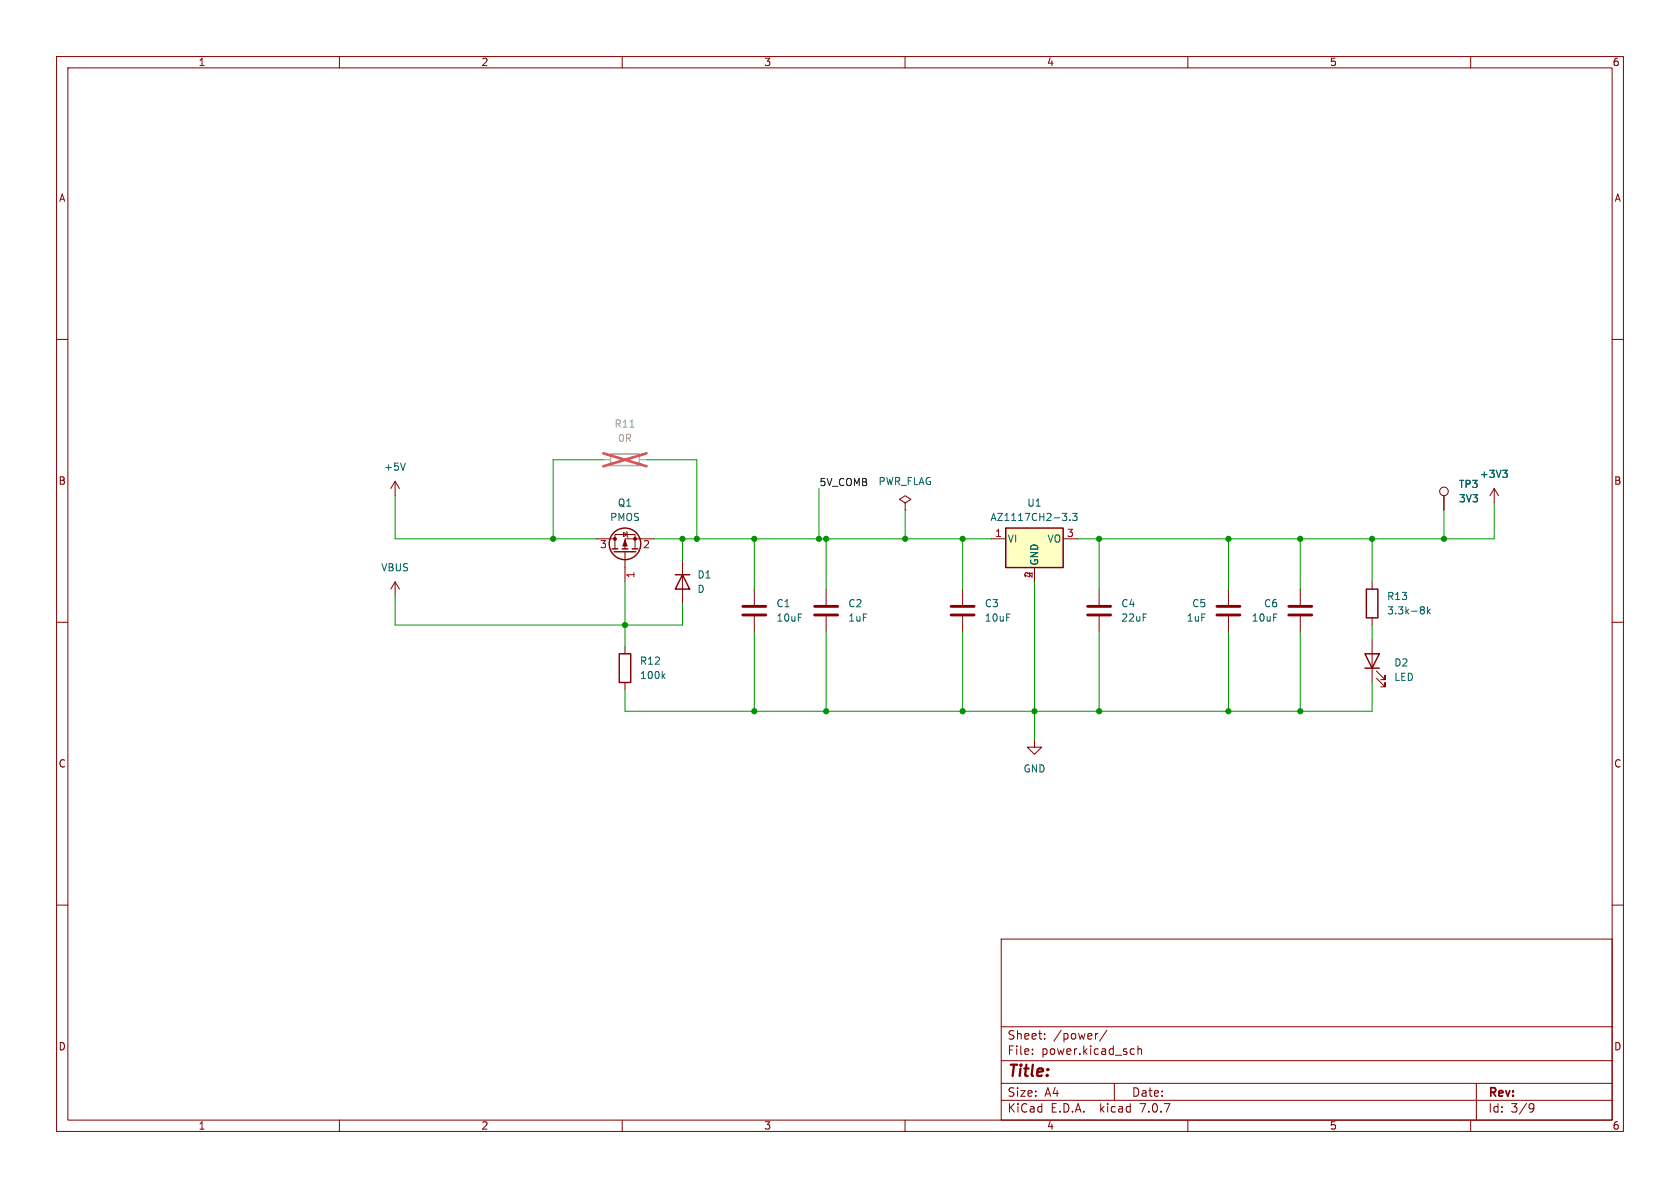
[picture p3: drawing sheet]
<svg xmlns="http://www.w3.org/2000/svg" width="297mm" height="210mm" viewBox="0 0 297 210" stroke-linecap="round" stroke-linejoin="round" font-family="sans-serif">
<g fill="none" stroke="#840000" stroke-width=".18">
<path d="M10 10h277v190h-277zM12 12h273v186h-273zM60 10v2M110 10v2M160 10v2M210 10v2M260 10v2M10 60h2M285 60h2M69.8 85.1v2.5M69.8 85.1l-.7 1.3M69.8 85.1l.8 1.3"/>
<path d="M105.4 95.3h3.3M108.7 97v-2.5h3.6v2.5M110.2 94.1l.7 .4-.7 .4zM110.5 97.5v5.4M110.7 94l.2 .1v.8l.1 .1M115.6 95.3h-5.1v1.7M120.6 99.1v7.6M160 88.9l1-.6-1-.7-1 .7 1 .6v1.3M160 90.2h.1M175.3 95.3h2.5M188 95.3h2.5M255.3 87.6v2.6"/>
<path d="M264.2 86.4l-.8 1.2M264.2 86.4v2.5M264.2 86.4l.7 1.2M10 110h2M69.8 102.9l-.7 1.2M69.8 102.9v2.5M69.8 102.9l.8 1.2M110.5 114.3v1.3M133.3 104.1v2.8M133.3 109v2.8M146 104.1v2.8M146 109v2.8"/>
<path d="M170.2 104.1v2.8M170.2 109v2.8M182.9 100.3v2.6M194.3 104.1v2.8M194.3 109v2.8M217.2 104.1v2.8M217.2 109v2.8M229.9 104.1v2.8M229.9 109v2.8M242.6 102.9v1.2M242.6 109.2v1.3M242.6 113v7.7"/>
<path d="M243.3 119.9l1.6 1.5v-.7v.7h-.8M243.3 118.6l1.6 1.5v-.7v.7h-.8M285 110h2M110.5 120.7v1.2M182.9 130.8v1.3h1.2l-1.2 1.3-1.3-1.3h1.3M10 160h2M285 160h2M177 166h108v32h-108zM60 198v2M110 198v2M160 198v2M177 194.5h108"/>
<path d="M177 191.5h108M177 187.5h108M177 181.5h108M182.5 186.3v.1M182.5 185.5v.1M184.7 183.6v.1M184.7 182.8v.1M194.1 182.7l-.3 .1M195.7 182.1l-1.3 2M197 191.5v3M200.1 185.4l.4 .1M200.5 186.3l-.4 .1"/>
<path d="M201.2 185.5l.2-.1 .3 .1 .1 .9M201.2 184.9v1.5M210 198v2M260 198v2M261 191.5v6.5M270.6 195.1l.5 .1a.99 .99 0 0 1-.4 1.4h-.2M271.2 195.7l-.3 .3h-.3"/>
<circle cx="255.3" cy="86.9" r=".76"/>
</g>
<path d="M107.9 80.3h5.1v2h-5.1z" fill="none" stroke="#a1a1a1" stroke-width=".25"/>
<path d="M106.7 81.3h1.2M113 81.3h1.3" fill="none" stroke="#a1a1a1" stroke-width=".18"/>
<path d="M111.4 75.5h.7" fill="none" stroke="#989898" stroke-width=".18"/>
<path d="M106.7 80.1l7.6 2.3M114.3 80.1l-7.6 2.3" fill="none" stroke="#eb3a3d" stroke-width=".46"/>
<g fill="none" stroke="#840000" stroke-width=".25">
<path d="M108.2 97h1M108.6 97.5h3.8M110 97h1M111.8 97h1M177.8 93.3h10.2v7h-10.2zM109.5 115.6h2v5.1h-2zM119.4 101.6h2.5M120.6 101.6l1.3 2.5h-2.5zM241.3 115.6h2.5l-1.2 2.5zM241.3 118.1h2.5M241.6 104.1h2v5.1h-2z"/>
<circle cx="110.5" cy="96.1" r="2.79"/>
</g>
<g fill="none" stroke="#006464" stroke-width=".18">
<path d="M71.7 81.9l-.5 1.2M187.8 90.7h.8l-.4 .5 .3 .2 .1 .4-.2 .2h-.4M189.1 91.9v.1M189.6 90.7h.8l-.4 .5 .3 .2v.5l-.1 .1-.6-.1M265.7 83.1h.8l-.5 .5M266.2 83.6l.3 .3v.3l-.3 .2M117.2 119.5l.4 .5M117.6 119.1l-.5 .5M251.3 107.3h.3l.2 .2-.2 .3M251.3 107.8h.3M251.6 107.8l.2 .2v.3l-.1 .2h-.4M252.4 107.3v1.2"/>
<path d="M252.5 108l.3 .5M252.8 107.7l-.4 .5"/>
</g>
<g fill="#840000" stroke="#840000" stroke-width=".18">
<path d="M110.5 95.5l.4 1h-.8z"/>
<circle cx="112.3" cy="95.2" r=".25"/>
<circle cx="108.7" cy="95.2" r=".25"/>
</g>
<path d="M131.3 108.7h4.1M131.3 107.2h4.1M144 108.7h4.1M144 107.2h4.1M168.1 108.7h4.1M168.1 107.2h4.1M192.3 108.7h4M192.3 107.2h4M215.1 108.7h4.1M215.1 107.2h4.1M227.8 108.7h4.1M227.8 107.2h4.1" fill="none" stroke="#840000" stroke-width=".51"/>
<path d="M177.8 93.3h10.2v7h-10.2z" fill="#ffffc2" stroke="#ffffc2" stroke-width=".18"/>
<g fill="none" stroke="#009600" stroke-width=".18">
<path d="M69.8 87.6v7.7h35.6M106.7 81.3h-8.9v14M114.3 81.3h8.9v14M115.6 95.3h59.7M120.6 95.3v3.8M133.3 95.3v8.8M144.8 86.4v8.9M146 95.3v8.8M160 90.2v5.1M170.2 95.3v8.8M194.3 95.3v8.8M217.2 95.3v8.8"/>
<path d="M229.9 95.3v8.8M242.6 95.3v7.6M255.3 90.2v5.1M264.2 88.9v6.4h-73.7M69.8 105.4v5.1h50.8v-3.8M110.5 102.9v11.4M133.3 111.8v13.9M146 111.8v13.9M170.2 111.8v13.9M182.9 102.9v27.9M194.3 111.8v13.9M217.2 111.8v13.9"/>
<path d="M229.9 111.8v13.9M242.6 110.5v2.5M242.6 120.7v5h-132.1v-3.8"/>
</g>
<g fill="#009600" stroke="#009600" stroke-width=".18">
<circle cx="170.2" cy="125.7" r=".46"/>
<circle cx="146" cy="125.7" r=".46"/>
<circle cx="133.3" cy="95.3" r=".46"/>
<circle cx="144.8" cy="95.3" r=".46"/>
<circle cx="146" cy="95.3" r=".46"/>
<circle cx="170.2" cy="95.3" r=".46"/>
<circle cx="160" cy="95.3" r=".46"/>
<circle cx="182.9" cy="125.7" r=".46"/>
<circle cx="194.3" cy="95.3" r=".46"/>
<circle cx="229.9" cy="95.3" r=".46"/>
<circle cx="217.2" cy="95.3" r=".46"/>
<circle cx="229.9" cy="125.7" r=".46"/>
<circle cx="217.2" cy="125.7" r=".46"/>
<circle cx="255.3" cy="95.3" r=".46"/>
<circle cx="242.6" cy="95.3" r=".46"/>
<circle cx="194.3" cy="125.7" r=".46"/>
<circle cx="123.2" cy="95.3" r=".46"/>
<circle cx="120.6" cy="95.3" r=".46"/>
<circle cx="110.5" cy="110.5" r=".46"/>
<circle cx="133.3" cy="125.7" r=".46"/>
<circle cx="97.8" cy="95.3" r=".46"/>
</g>
<text font-size="2.8" fill="#840000" x="178" y="190.9">Title:</text>
<g font-size="2.1" fill="#840000">
<text x="178" y="184">Sheet:</text>
<text x="186.2" y="184">/power/</text>
<text x="178" y="186.7">File:</text>
<text x="184.1" y="186.7">power.kicad_sch</text>
<text x="178" y="196.9">KiCad</text>
<text x="178" y="194.1">Size:</text>
<text x="184.7" y="194.1">A4</text>
<text x="185.7" y="196.9">E.D.A.</text>
<text x="194.6" y="196.9">kicad</text>
<text x="200" y="194.1">Date:</text>
<text x="201.8" y="196.9">7.0.7</text>
<text x="263" y="194.3">Rev:</text>
<text x="263" y="196.9">Id:</text>
<text x="267.1" y="196.9">3/9</text>
</g>
<g font-size="1.8" fill="#840000">
<text x="35" y="11.9">1</text>
<text x="85" y="11.9">2</text>
<text x="135" y="11.9">3</text>
<text x="185" y="11.9">4</text>
<text x="235" y="11.9">5</text>
<text x="285" y="11.9">6</text>
<text x="10.3" y="35.9">A</text>
<text x="285.3" y="35.9">A</text>
<text x="10.3" y="85.9">B</text>
<text x="285.3" y="85.9">B</text>
<text x="10.3" y="135.9">C</text>
<text x="285.3" y="135.9">C</text>
<text x="10.3" y="185.9">D</text>
<text x="285.3" y="185.9">D</text>
<text x="35" y="199.9">1</text>
<text x="85" y="199.9">2</text>
<text x="135" y="199.9">3</text>
<text x="185" y="199.9">4</text>
<text x="235" y="199.9">5</text>
<text x="285" y="199.9">6</text>
</g>
<g font-size="1.8" fill="#989898">
<text x="108.5" y="75.8">R11</text>
<text x="109.1" y="78.3">0R</text>
</g>
<g font-size="1.8" fill="#006464">
<text x="67.8" y="83.4">+5V</text>
<text x="109.1" y="89.8">Q1</text>
<text x="155.2" y="86">PWR_FLAG</text>
<text x="181.5" y="89.8">U1</text>
<text x="257.8" y="86.5">TP3</text>
<text x="257.8" y="89">3V3</text>
<text x="261.5" y="84.7">+3V3</text>
<text x="107.8" y="92.3">PMOS</text>
<text x="175" y="92.3">AZ1117CH2-3.3</text>
<text x="67.3" y="101.2">VBUS</text>
<text x="178.1" y="96.1">VI</text>
<text x="183.7" y="100.1" transform="rotate(-90 183.7 100.1)">GND</text>
<text x="185.1" y="96.1">VO</text>
<text x="123.2" y="102.5">D1</text>
<text x="123.2" y="105">D</text>
<text x="137.2" y="107.5">C1</text>
<text x="149.9" y="107.5">C2</text>
<text x="174" y="107.5">C3</text>
<text x="198.1" y="107.5">C4</text>
<text x="210.7" y="107.5">C5</text>
<text x="223.4" y="107.5">C6</text>
<text x="245.1" y="106.3">R13</text>
<text x="137.2" y="110.1">10uF</text>
<text x="149.9" y="110.1">1uF</text>
<text x="174" y="110.1">10uF</text>
<text x="198.1" y="110.1">22uF</text>
<text x="209.7" y="110.1">1uF</text>
<text x="221.2" y="110.1">10uF</text>
<text x="245.1" y="108.8">3.3k-8k</text>
<text x="113" y="117.7">R12</text>
<text x="246.4" y="118">D2</text>
<text x="113" y="120.2">100k</text>
<text x="246.4" y="120.6">LED</text>
<text x="180.8" y="136.8">GND</text>
</g>
<text font-size="1.8" fill="#0f0f0f" x="144.8" y="86">5V_COMB</text>
<g font-size="1.8" fill="#a90000">
<text x="175.8" y="95">1</text>
<text x="188.5" y="95">3</text>
<text x="106" y="97.2">3</text>
<text x="113.6" y="97.2">2</text>
<text x="112.5" y="102.3" transform="rotate(-90 112.5 102.3)">1</text>
<text x="182.6" y="102.3" transform="rotate(-90 182.6 102.3)">2</text>
</g>
</svg>
